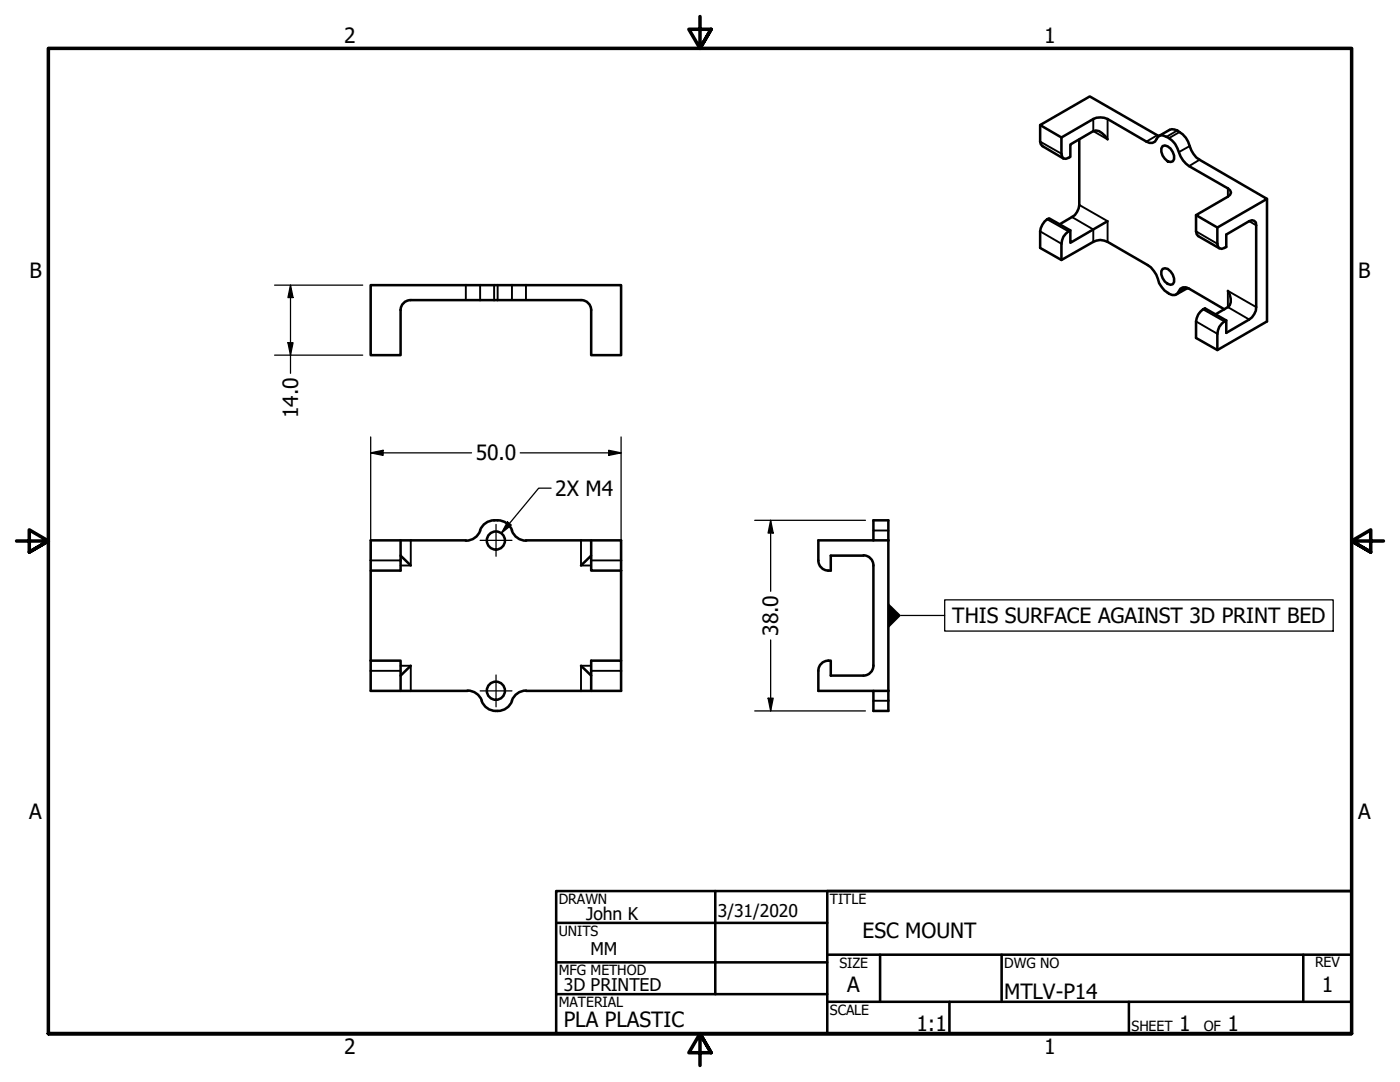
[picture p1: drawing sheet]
<svg xmlns="http://www.w3.org/2000/svg" width="279mm" height="216mm" viewBox="0 0 279 216" stroke-linecap="round" stroke-linejoin="round" font-family="sans-serif">
<!-- layer: Visible (ANSI) -->
<g fill="none" stroke="#000" stroke-width=".51">
<path d="M207.6 25v3.3l.1 .5 .3 .3 4.2 2.5M211.8 27.4v3.3l.4 .9 .5 .1 .9-.4v-2.5l4.6-2.6a2.05 2.05 0 0 1 2.3 .9l.5 .7M215.4 27.8v13.1a3.1 3.1 0 0 1-1.5 2.4l-2.4 1.5M231.3 27.1l2.1-1.2a2 2 0 0 1 2 .5 4.4 4.4 0 0 1 2 2.7 4.7 4.7 0 0 0 2 2.8l13.5 7.8-9.9 5.7-4.3-2.5 6.3-3.7 .5-.3 .2-.5-.2-.4-.5-.4-7.7-4.5a5.8 5.8 0 0 1-2.4-3.6 4 4 0 0 0-3.3-2.5l-.5 .2-.3 .5a1.28 1.28 0 0 1-2 .6l-7.8-4.6a3.4 3.4 0 0 0-2.8 0l-6.4 3.7-4.2-2.4 9.9-5.8 13.8 8M232 29.1a1.68 1.68 0 0 1 2.1 1.3l.2 .7v.7l-.2 .4-.5 .1a2.44 2.44 0 0 1-1.8-2.7zM252.9 39.7v24.4l-9.9 5.7-4.3-2.4v-3.3a3.1 3.1 0 0 1 1.8-2.6l4.2 2.4a3.1 3.1 0 0 0-1.7 2.7v3.2M81.9 59.9a2 2 0 0 0-2 1.9v9.1h-5.9v-14h50v14h-6v-9.1a2 2 0 0 0-2-1.9M82 59.9h34M211.8 51.9v-3.3a2.99 2.99 0 0 1 1.8-2.6l-4.2-2.4a3.1 3.1 0 0 0-1.8 2.6v3.3l4.2 2.4 6.4-3.6a2.87 2.87 0 0 1 2.8 0l8 4.6a5.5 5.5 0 0 1 2.3 3.6 3.8 3.8 0 0 0 3.2 2.4l.4-.3 .4-.5a1.28 1.28 0 0 1 2-.5l7 4.1M221 44.1l-7.4 4.4v-2.5M232 53.7l.5-.2a2.44 2.44 0 0 1 1.8 2.8l-.2 .4a1.68 1.68 0 0 1-2.1-1.2l-.2-.7v-.7zM237 57.5l-2.2 1.2"/>
<path d="M238.7 42.9v3.3l.1 .5 .3 .4 4.2 2.4M243 45.4v3.2l.1 .6a1.03 1.03 0 0 0 1.6 .1v-2.5l4.6-2.7 .6-.2 .4 .2 .3 .3 .1 16.9a3 3 0 0 1-1.4 2.5l-4.6 2.6v-2.5M245 58a3 3 0 0 1 .4 2.9l-.4 .4-2.4 1.4M74 113.9v24h19.3M79.9 107.8v6.1h-5.9v-6.1h19M79.9 110.9l2.1 1.9M95.8 105.8a3.5 3.5 0 0 1 5.7-1l.7 1M95.8 105.9a3 3 0 0 1-2.8 2M102.2 105.9a3 3 0 0 0 2.8 2M105 107.8h19v24M118 107.8v6.1h6M118 110.9l-2 1.9"/>
<path d="M163.3 111.9a2 2 0 0 0 2 2M172.3 110.8a2 2 0 0 1 2 2M172.3 110.9h-6.5v3h-.5M174.3 107.8v-4h3v4M174.3 112.8v20M177.3 107.8v34.1h-3v-4M177.3 107.8h-14v4M74 131.8h5.9v6.1M82 132.8l-2.1 2M93.3 137.8a3 3 0 0 1 2.9 2M96.1 139.8a3.3 3.3 0 0 0 3.1 2.1 3.3 3.3 0 0 0 3-2.1M105 137.9h19v-6.1h-6v6.1"/>
<path d="M105 137.8a3 3 0 0 0-2.8 2M116 132.8l2 2M163.3 133.9v4h14M165.3 131.8h.5v3h6.5a2 2 0 0 0 2-2M165.3 131.8a2 2 0 0 0-2 2"/>
<circle cx="99" cy="107.9" r="1.81"/>
<circle cx="99" cy="137.8" r="1.81"/>
</g>
<!-- layer: Visible Narrow (ANSI) -->
<g fill="none" stroke="#000" stroke-width=".38">
<path d="M207.6 28.3l4.2 2.4M218.2 23.7v2.5l2.8 1.6v-4.1M230.9 27l-2.1 1.3M234.9 26l-2.1 1.3M235.4 26.4l-2.1 1.2M237.4 29.1l-2.1 1.3M239.4 31.9l-2.1 1.2M245 37.6v1.6M93 56.9v3M95.8 56.9v3M98.6 56.9v3M99.3 56.9v3"/>
<path d="M102.2 56.9v3M105 56.9v3M207.6 46.2l4.2 2.4M209 43.8l4.2 2.4M213.9 43.3l4.3 2.5v2.5M215.4 40.9l5.6 3.2v4.2M236.6 57.3l-1.3 .8M238.7 46.2l4.3 2.4M249.3 44.1l1.4 .9M238.7 64.1l4.3 2.5M240.1 61.7l4.2 2.4M250.7 61.3l-5.7-3.3v3.3l4.3 2.5"/>
<path d="M74 111.8h5.9M82 107.8v5h-2.1M116 107.8v5h2M118 111.8h6M174.3 105.9h3M74 133.9h5.9M79.9 132.8h2.1v5.1M118 132.8h-2v5.1M118 133.9h6M174.3 139.8h3"/>
</g>
<!-- layer: Border (ANSI) -->
<path d="M139.7 3.3v6.4l-2.2-3.9h4.4l-2.2 3.9 2.2-3.9M3.3 107.9h6.4l-3.9-2.2v4.5l3.9-2.3-3.9 2.3M276.1 107.9h-6.4l3.9-2.2v4.5l-3.9-2.3 3.9 2.3M9.7 206.2v-196.5h260v196.5h-260h260M141.9 210.1l-2.2-3.9 2.2 3.9h-4.4l2.2-3.9v6.4" fill="none" stroke="#000" stroke-width=".7"/>
<!-- layer: Title (ANSI) -->
<g fill="none" stroke="#000" stroke-width=".51">
<path d="M111 177.8h158.7v28.4h-158.7zM142.7 177.8v20.6M269.7 177.8h-104.6v28.4M111 184.1h54.1M111 192h54.1M111 198.4h54.1M165.1 190.5h104.6M165.1 199.9h104.6M175.6 190.5v9.4M189.5 199.9v6.3M199.9 190.5v9.4M225.3 199.9v6.3"/>
<path d="M260.1 190.5v9.4"/>
</g>
<!-- layer: Symbol (ANSI) -->
<path d="M110 97.4h-2.5l-7.4 9M101.3 104.1l.7 .7-1.9 1.6zM188.5 119.7h77.6v6.2h-77.6zM179.8 122.8h8.7" fill="none" stroke="#000" stroke-width=".25"/>
<g fill="#000">
<path d="M101.3 104.1l.7 .7-1.9 1.6z" fill-rule="evenodd"/>
<path d="M177.3 120.3l2.5 2.5-2.5 2.5z" fill-rule="evenodd"/>
</g>
<!-- layer: Dimension (ANSI) -->
<g fill="none" stroke="#000" stroke-width=".25">
<path d="M54.8 56.9h17.6M58 56.9l.5 2.5h-1zM58 56.9v17.6M54.8 70.9h17.6M57.5 68.4h1l-.5 2.5zM74 90.4l2.5-.5v1zM74 90.4h20.1M74 87.2v24.1M103.8 90.4h20.2M121.5 89.9l2.5 .5-2.5 .5zM124 87.2v25.1M150.6 103.8h22.1"/>
<path d="M153.8 103.8l.5 2.6h-1zM153.8 103.8v14.2M153.3 139.3h1l-.5 2.6zM153.8 127.7v14.2M150.6 141.9h22.1"/>
</g>
<g fill="#000">
<path d="M58 56.9l.5 2.5h-1z" fill-rule="evenodd"/>
<path d="M57.5 68.4h1l-.5 2.5z" fill-rule="evenodd"/>
<path d="M74 90.4l2.5-.5v1z" fill-rule="evenodd"/>
<path d="M121.5 89.9l2.5 .5-2.5 .5z" fill-rule="evenodd"/>
<path d="M153.8 103.8l.5 2.6h-1z" fill-rule="evenodd"/>
<path d="M153.3 139.3h1l-.5 2.6z" fill-rule="evenodd"/>
</g>
<!-- layer: Center Mark (ANSI) -->
<path d="M95.8 107.8h6.4M99 104.6v6.4M95.8 137.9h6.4M99 134.7v6.3" fill="none" stroke="#000" stroke-width=".25"/>
<g font-size="4.2">
<text x="68.7" y="8.6">2</text>
<text x="208.4" y="8.6">1</text>
<text x="5.9" y="55.5">B</text>
<text x="271.1" y="55.5">B</text>
<text x="59.5" y="83.4" transform="rotate(-90 59.5 83.4)">14.0</text>
<text x="94.9" y="91.9">50.0</text>
<text x="110.8" y="99">2X M4</text>
<text x="190.1" y="124.3">THIS SURFACE AGAINST 3D PRINT BED</text>
<text x="155.3" y="126.9" transform="rotate(-90 155.3 126.9)">38.0</text>
<text x="5.8" y="163.4">A</text>
<text x="271" y="163.4">A</text>
<text x="172.1" y="187.2">ESC MOUNT</text>
<text x="169.1" y="198">A</text>
<text x="263.8" y="198">1</text>
<text x="200.4" y="199.4">MTLV-P14</text>
<text x="112.5" y="204.9">PLA PLASTIC</text>
<text x="182.9" y="205.7">1:1</text>
<text x="235.3" y="205.7">1</text>
<text x="245" y="205.7">1</text>
<text x="68.7" y="210.3">2</text>
<text x="208.4" y="210.3">1</text>
</g>
<g font-size="3.5">
<text x="117" y="183.6">John K</text>
<text x="143.3" y="183.1">3/31/2020</text>
<text x="117.9" y="190.6">MM</text>
<text x="112.5" y="197.7">3D PRINTED</text>
</g>
<g font-size="2.8">
<text x="111.5" y="180.3">DRAWN</text>
<text x="165.6" y="180.3">TITLE</text>
<text x="111.5" y="186.8">UNITS</text>
<text x="111.5" y="194.6">MFG METHOD</text>
<text x="167.5" y="193.1">SIZE</text>
<text x="200.4" y="193.1">DWG NO</text>
<text x="262.4" y="193">REV</text>
<text x="111.5" y="200.9">MATERIAL</text>
<text x="165.6" y="202.5">SCALE</text>
<text x="225.8" y="205.7">SHEET</text>
<text x="240.2" y="205.7">OF</text>
</g>
</svg>
